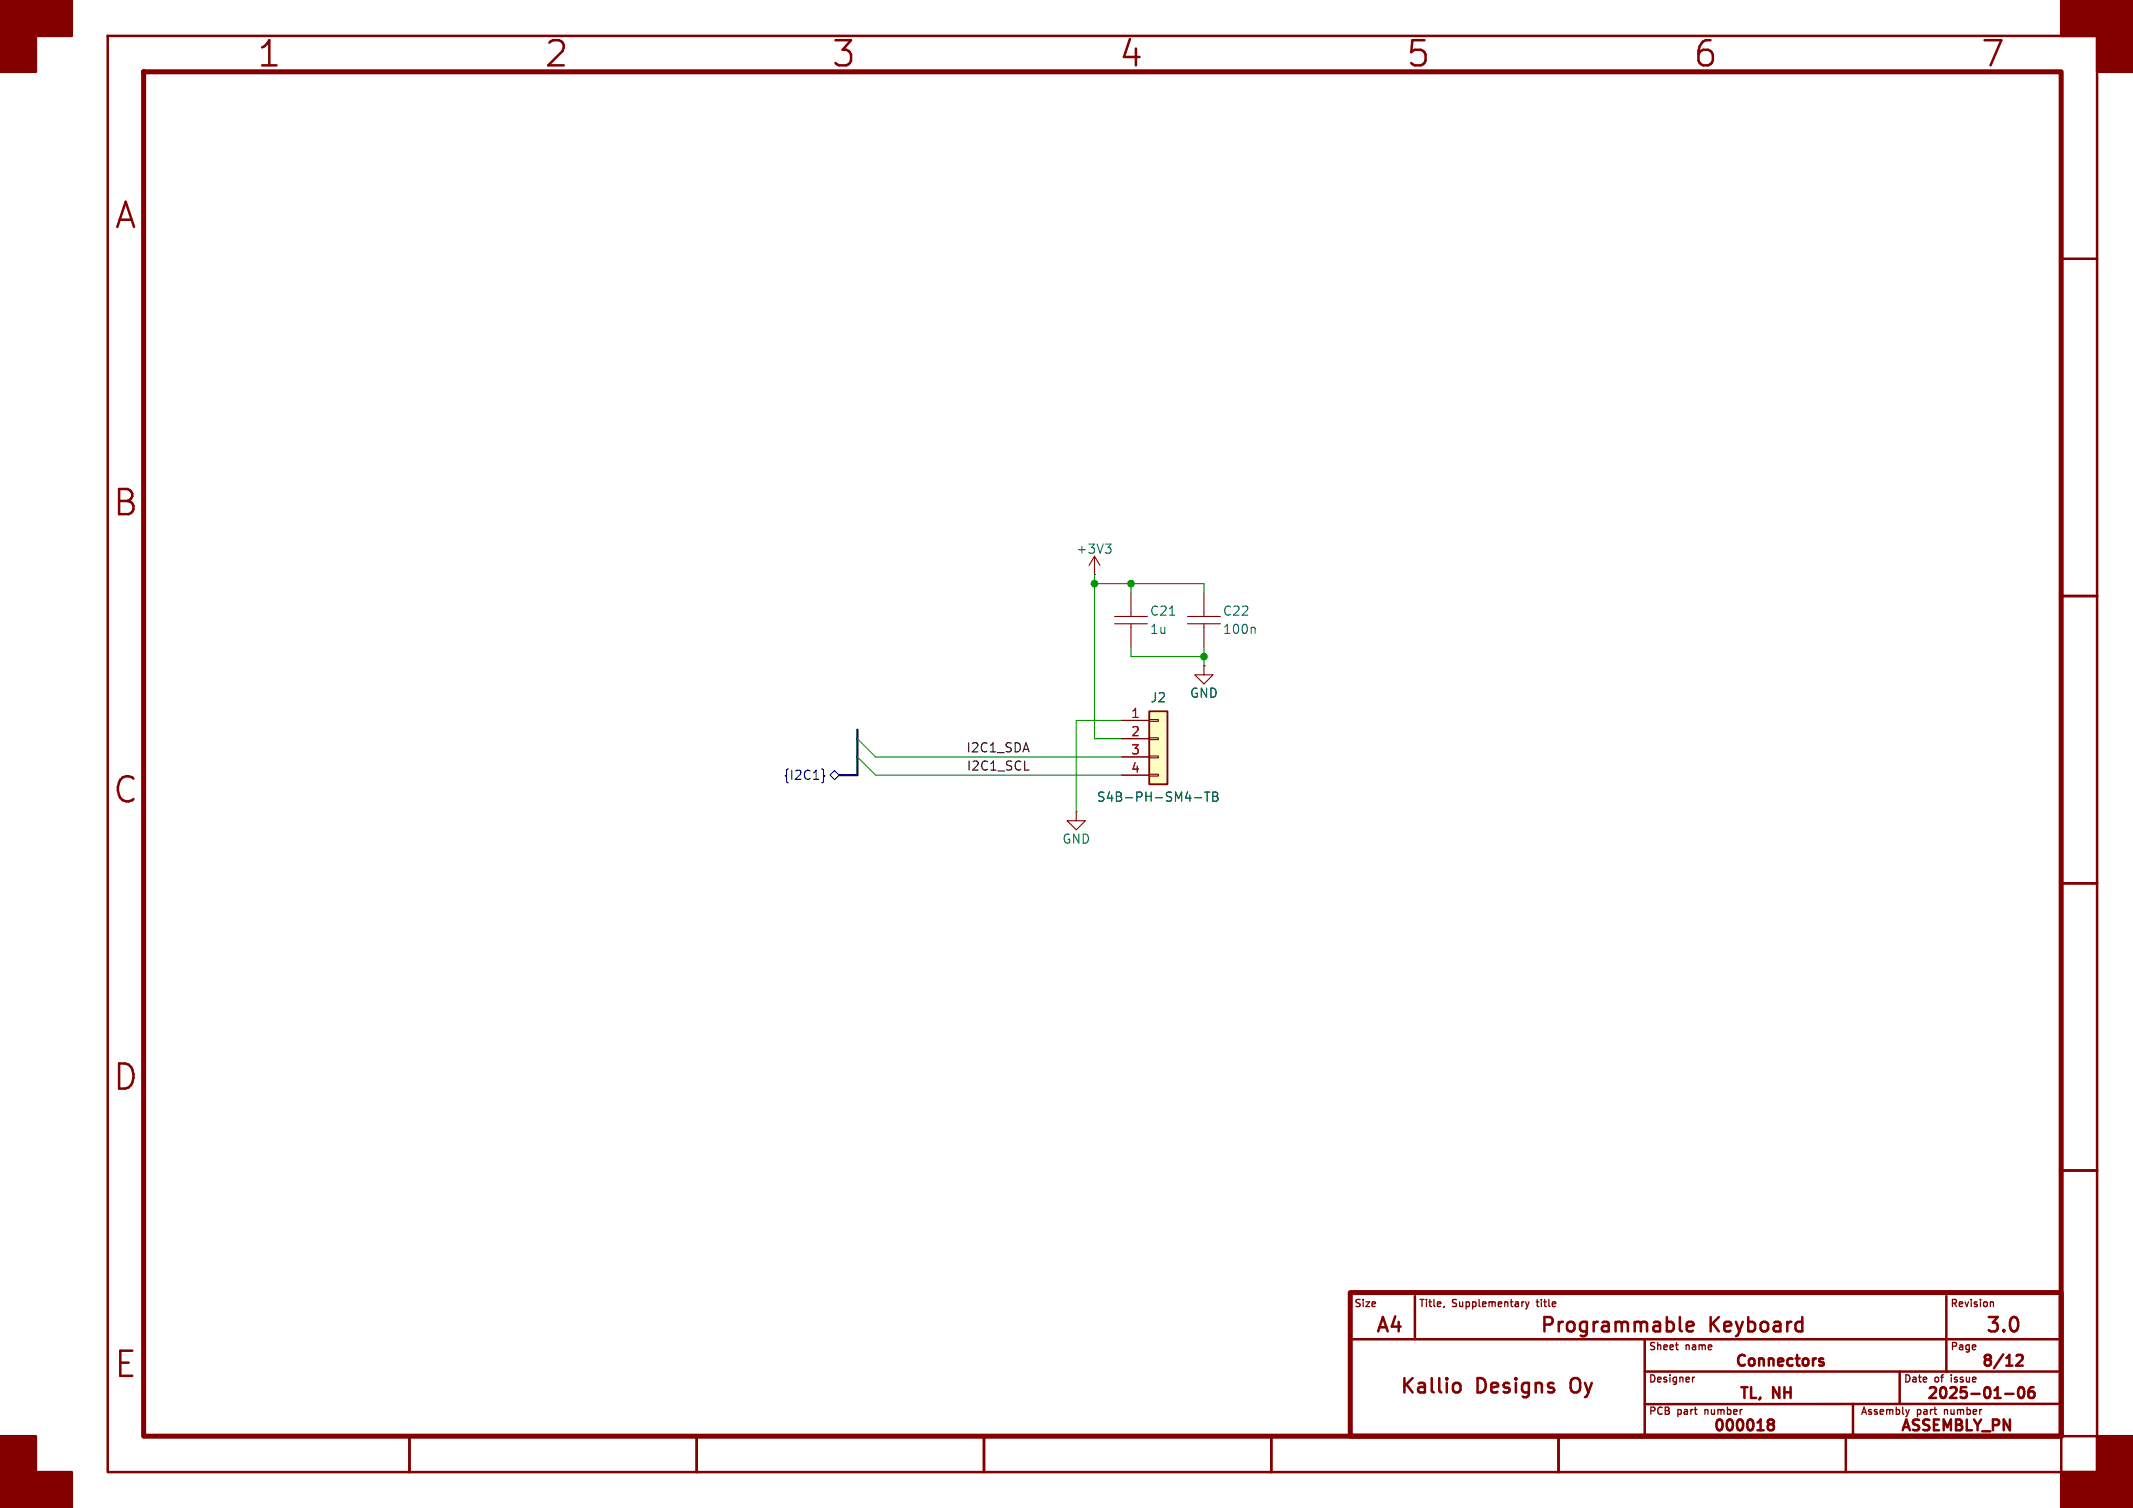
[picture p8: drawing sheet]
<svg xmlns="http://www.w3.org/2000/svg" width="297mm" height="210mm" viewBox="0 0 297 210" stroke-linecap="round" stroke-linejoin="round" font-family="sans-serif">
<g fill="none" stroke="#840000" stroke-width=".35">
<path d="M15 5h277v200h-277zM287 36h5M287 83h5M287 123h5M287 163h5M188 186.5h99M197 180.5v6M202.4 192.8a.54 .54 0 0 1 .5-.2 .54 .54 0 0 1 .5 .4v.5a.54 .54 0 0 1-.5 .4 .54 .54 0 0 1-.5-.2M229 186.5v13.5M229 191h58M233.9 183.4v1.7l.3 .3M234.9 184.7l.9-.1-.1-.4-.6-.1-.2 .3v.7l.1 .2 .1 .1 .6-.1"/>
<path d="M246.4 198.3h-.1a.31 .31 0 0 1-.1-.4 .31 .31 0 0 1 .2-.2l.5 .1a.31 .31 0 0 1 .1 .3 .31 .31 0 0 1-.3 .2M246.4 198.3l-.3 .3 .1 .4 .2 .2 .5-.1 .1-.2-.1-.4-.2-.2M246.4 198.3h.3M250.8 184.1l.2 .1M251 183.4v2M251 185.3l-.2 .1M252.7 189.2h.2M253.9 189.3l-.4-.1-.2 .2 .1 .2 .5 .2v.1v.2l-.2 .1-.4-.1M258 195.5v4.5M264.5 191v4.5M271 180.5v10.5M279.2 194.1h1.2"/>
<path d="M280.8 188.8l.2-.1 .5 .1a.41 .41 0 0 1 .1 .5l-.9 .9h.9M281.1 193.3a.36 .36 0 0 1 .4-.1 .36 .36 0 0 1 .3 .3 .77 .77 0 0 1-.4 1.2 .91 .91 0 0 1-.3-1.4zM283.1 193.2a.59 .59 0 0 0-.7 .6v.6l.2 .2 .4 .1 .2-.2 .1-.5-.2-.2h-.4l-.3 .2M287 195.5h-58M57 200v5M97 200v5M137 200v5M177 200v5M181 200h111M217 200v5M257 200v5M287 200v5"/>
</g>
<path d="M20 10h267v190h-267zM188 180h99v20h-99z" fill="none" stroke="#840000" stroke-width=".7"/>
<g fill="#840000" stroke="#840000" stroke-width=".35">
<path d="M0 0h10v5h-5v5h-5z"/>
<path d="M0 200h5v5h5v5h-10z"/>
<path d="M287 0h10v10h-5v-5h-5z"/>
<path d="M292 200h5v10h-10v-5h5z"/>
</g>
<g fill="none" stroke="#840000" stroke-width=".18">
<path d="M201.1 181.9l-.1 .2M212.1 181.3h.1M212.4 181.3l.3 .7M212.7 182l-.3 .3M212.9 181.3l-.2 .7M233.3 187.3h.4M233.6 188h.1M235.7 191.8v.7M236 191.8l-.3 .2M265.4 196.3l.2 .7M265.6 197l-.1 .2M265.8 196.3l-.2 .7"/>
<path d="M277.2 181.3h.3l.1 .7"/>
</g>
<g fill="none" stroke="#840000" stroke-width=".15">
<path d="M152.4 77.5l-.8 1.2M152.4 77.5v2.5M152.4 77.5l.8 1.2M152.4 80h.1M155.2 86.9h4.6M155.2 85.9h4.6M157.5 82.6v3.3M157.5 86.9v3.3M165.4 86.9h4.5M165.4 85.9h4.5M167.6 82.6v3.3M167.6 86.9v3.3"/>
<path d="M149.9 113v1.3h-1.3l1.3 1.3 1.2-1.3h-1.2M149.9 113h.1"/>
</g>
<path d="M153.9 75.8h.8l-.4 .4M154.5 76.2l.2 .3v.3l-.2 .2M162.9 85.7h.7M174.6 87.4l.2 .1v.7" fill="none" stroke="#006464" stroke-width=".15"/>
<path d="M160 99.1h2.6v10.1h-2.6z" fill="#ffffc2"/>
<path d="M167.6 92.7v1.3h-1.2l1.2 1.3 1.3-1.3h-1.3M167.6 92.7h.1M156.2 100.3h3.8M156.2 102.9h3.8M156.2 105.4h3.8M156.2 108h3.8M160 107.8h1.3v.3h-1.3zM160 105.3h1.3v.2h-1.3zM160 102.7h1.3v.3h-1.3zM160 100.2h1.3v.3h-1.3z" fill="none" stroke="#840000" stroke-width=".15"/>
<path d="M160 99.1h2.6v10.1h-2.6z" fill="none" stroke="#840000" stroke-width=".25"/>
<path d="M166.3 111.1h1M167.7 110.3h.8M168.1 110.3v1.3M168.9 110.3h.4l.2 .1v.3l-.2 .2a.34 .34 0 0 1 .3 .3 .34 .34 0 0 1-.2 .4h-.5zM168.9 110.9h.4" fill="none" stroke="#006464" stroke-width=".15"/>
<path d="M114.4 107.1l.3 .2v.6l.1 .1-.1 .2v.6l-.3 .2M116.2 107.3l.6 .7-.6 .6-.6-.6z" fill="none" stroke="#000084" stroke-width=".15"/>
<path d="M142.7 107.2h.6" fill="none" stroke="#0f0f0f" stroke-width=".15"/>
<path d="M119.4 101.6v6.4h-2.6" fill="none" stroke="#000084" stroke-width=".3"/>
<path d="M152.4 80v22.9h3.8M152.4 81.3h15.2v1.3M157.5 90.2v1.2h10.1M157.5 81.3v1.3M167.6 90.2v2.5M119.4 105.4l2.5 2.6h34.3M119.4 102.9l2.5 2.5h34.3M156.2 100.3h-6.3v12.7" fill="none" stroke="#009600" stroke-width=".15"/>
<g fill="#009600" stroke="#009600" stroke-width=".15">
<circle cx="152.4" cy="81.3" r=".46"/>
<circle cx="167.6" cy="91.4" r=".46"/>
<circle cx="157.5" cy="81.3" r=".46"/>
</g>
<g font-size="4.9" fill="#840000">
<text x="35.7" y="9.8">1</text>
<text x="75.7" y="9.8">2</text>
<text x="115.7" y="9.8">3</text>
<text x="155.7" y="9.8">4</text>
<text x="195.7" y="9.8">5</text>
<text x="235.7" y="9.8">6</text>
<text x="275.7" y="9.8">7</text>
<text x="15.8" y="32.3">A</text>
<text x="15.6" y="72.3">B</text>
<text x="15.6" y="112.3">C</text>
<text x="15.6" y="152.3">D</text>
<text x="15.7" y="192.3">E</text>
</g>
<g font-size="2.8" fill="#840000">
<text x="191.4" y="186">A4</text>
<text x="214.2" y="186">Programmable</text>
<text x="238" y="186">Keyboard</text>
<text x="276.3" y="186">3.0</text>
<text x="194.7" y="194.5">Kallio</text>
<text x="205.6" y="194.5">Designs</text>
<text x="219.3" y="194.5">Oy</text>
</g>
<g font-size="2.1" fill="#840000">
<text x="241.5" y="190.8">Connectors</text>
<text x="275.7" y="190.8">8/12</text>
<text x="241.9" y="195.3">TL,</text>
<text x="246.9" y="195.3">NH</text>
<text x="268.1" y="195.3">2025-01-06</text>
<text x="238.3" y="199.8">000018</text>
<text x="264.4" y="199.8">ASSEMBLY_PN</text>
</g>
<g font-size="1.8" fill="#006464">
<text x="149.8" y="77.3">+3V3</text>
<text x="160" y="88.5">1u</text>
<text x="160" y="86">C21</text>
<text x="170.2" y="88.5">100n</text>
<text x="170.2" y="86">C22</text>
<text x="160.1" y="98">J2</text>
<text x="165.6" y="97.4">GND</text>
<text x="152.6" y="111.9">S4B-PH-SM4-TB</text>
<text x="147.8" y="117.7">GND</text>
</g>
<g font-size="1.8" fill="#a90000">
<text x="157.4" y="100.1">1</text>
<text x="157.4" y="102.6">2</text>
<text x="157.4" y="105.2">3</text>
<text x="157.4" y="107.7">4</text>
</g>
<g font-size="1.8" fill="#0f0f0f">
<text x="134.5" y="104.9">I2C1_SDA</text>
<text x="134.5" y="107.4">I2C1_SCL</text>
</g>
<text font-size="1.8" fill="#000084" x="109" y="108.8">{I2C1}</text>
<g font-size="1.4" fill="#840000">
<text x="188.5" y="182.3">Size</text>
<text x="197.5" y="182.3">Title,</text>
<text x="202.3" y="182.3">Supplementary</text>
<text x="214.4" y="182.3">title</text>
<text x="271.5" y="182.3">Revision</text>
<text x="229.5" y="188.3">Sheet</text>
<text x="234.8" y="188.3">name</text>
<text x="271.5" y="188.3">Page</text>
<text x="229.5" y="192.8">Designer</text>
<text x="229.5" y="197.3">PCB</text>
<text x="233.6" y="197.3">part</text>
<text x="237.7" y="197.3">number</text>
<text x="259" y="197.3">Assembly</text>
<text x="265" y="192.8">Date</text>
<text x="267" y="197.3">part</text>
<text x="269.4" y="192.8">of</text>
<text x="271.1" y="197.3">number</text>
<text x="272" y="192.8">issue</text>
</g>
</svg>
